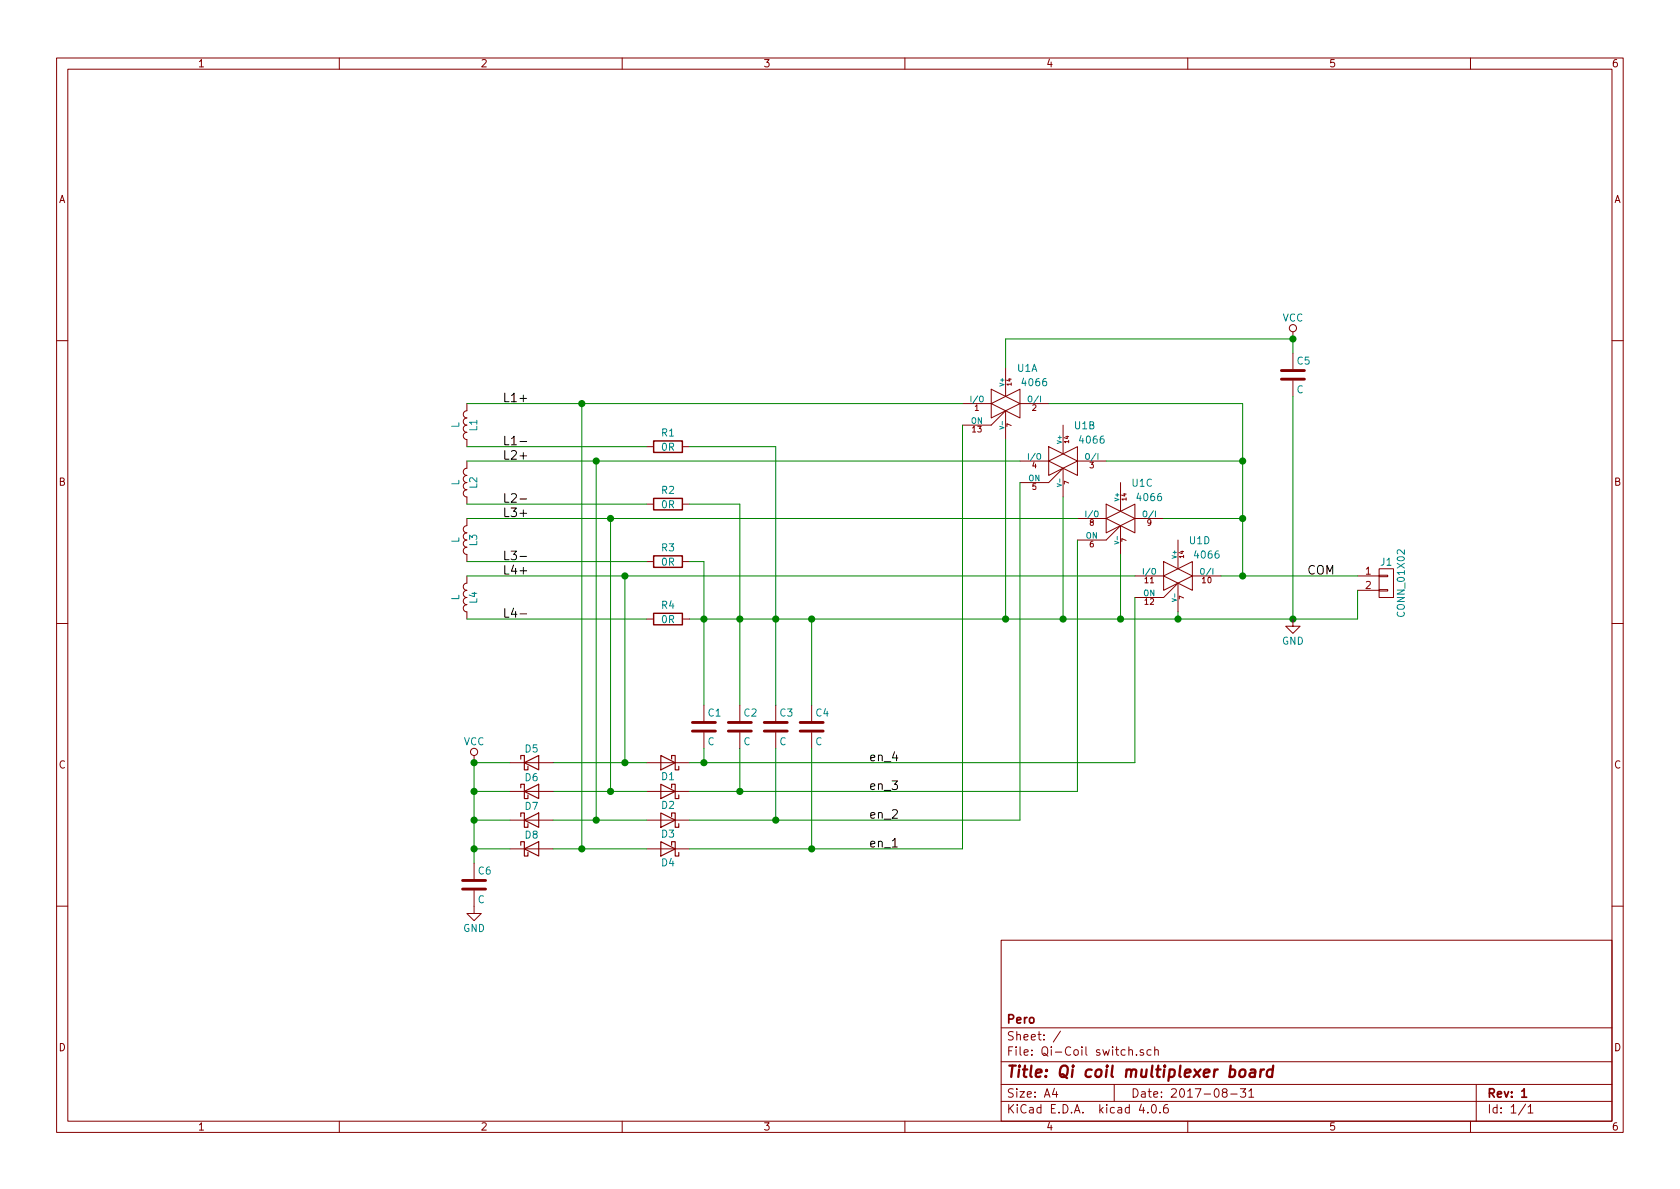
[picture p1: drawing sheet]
EESchema Schematic File Version 2
LIBS:power
LIBS:device
LIBS:transistors
LIBS:conn
LIBS:linear
LIBS:regul
LIBS:74xx
LIBS:cmos4000
LIBS:adc-dac
LIBS:memory
LIBS:xilinx
LIBS:microcontrollers
LIBS:dsp
LIBS:microchip
LIBS:analog_switches
LIBS:motorola
LIBS:texas
LIBS:intel
LIBS:audio
LIBS:interface
LIBS:digital-audio
LIBS:philips
LIBS:display
LIBS:cypress
LIBS:siliconi
LIBS:opto
LIBS:atmel
LIBS:contrib
LIBS:valves
LIBS:Qi-Coil switch-cache
EELAYER 25 0
EELAYER END
$Descr A4 11693 8268
encoding utf-8
Sheet 1 1
Title "Qi coil multiplexer board"
Date "2017-08-31"
Rev "1"
Comp "Pero"
Comment1 ""
Comment2 ""
Comment3 ""
Comment4 ""
$EndDescr
$Comp
L 4066 U1
U 1 1
P 7000 2800
F 0 "U1" H 7150 3050 50  0000 C CNN
F 1 "4066" H 7200 2950 50  0000 C CNN
F 2 "SMD_Packages:SSOP-14" H 7000 2800 60  0001 C CNN
F 3 "" H 7000 2800 60  0001 C CNN
	1    7000 2800
	1    0    0    -1  
$EndComp
$Comp
L 4066 U1
U 2 1
P 7400 3200
F 0 "U1" H 7550 3450 50  0000 C CNN
F 1 "4066" H 7600 3350 50  0000 C CNN
F 2 "SMD_Packages:SSOP-14" H 7400 3200 60  0001 C CNN
F 3 "" H 7400 3200 60  0001 C CNN
	2    7400 3200
	1    0    0    -1  
$EndComp
$Comp
L 4066 U1
U 4 1
P 8200 4000
F 0 "U1" H 8350 4250 50  0000 C CNN
F 1 "4066" H 8400 4150 50  0000 C CNN
F 2 "SMD_Packages:SSOP-14" H 8200 4000 60  0001 C CNN
F 3 "" H 8200 4000 60  0001 C CNN
	4    8200 4000
	1    0    0    -1  
$EndComp
$Comp
L D_Schottky D1
U 1 1
P 4650 5300
F 0 "D1" H 4650 5400 50  0000 C CNN
F 1 "D_Schottky" H 4650 5200 50  0001 C CNN
F 2 "Diodes_SMD:D_SMB_Handsoldering" H 4650 5300 50  0001 C CNN
F 3 "" H 4650 5300 50  0001 C CNN
	1    4650 5300
	-1   0    0    1   
$EndComp
$Comp
L C C1
U 1 1
P 4900 5050
F 0 "C1" H 4925 5150 50  0000 L CNN
F 1 "C" H 4925 4950 50  0000 L CNN
F 2 "Capacitors_SMD:C_0603_HandSoldering" H 4938 4900 50  0001 C CNN
F 3 "" H 4900 5050 50  0001 C CNN
	1    4900 5050
	1    0    0    -1  
$EndComp
$Comp
L C C3
U 1 1
P 5400 5050
F 0 "C3" H 5425 5150 50  0000 L CNN
F 1 "C" H 5425 4950 50  0000 L CNN
F 2 "Capacitors_SMD:C_0603_HandSoldering" H 5438 4900 50  0001 C CNN
F 3 "" H 5400 5050 50  0001 C CNN
	1    5400 5050
	1    0    0    -1  
$EndComp
$Comp
L C C4
U 1 1
P 5650 5050
F 0 "C4" H 5675 5150 50  0000 L CNN
F 1 "C" H 5675 4950 50  0000 L CNN
F 2 "Capacitors_SMD:C_0603_HandSoldering" H 5688 4900 50  0001 C CNN
F 3 "" H 5650 5050 50  0001 C CNN
	1    5650 5050
	1    0    0    -1  
$EndComp
$Comp
L L L1
U 1 1
P 3250 2950
F 0 "L1" V 3200 2950 50  0000 C CNN
F 1 "L" V 3325 2950 50  0000 C CNN
F 2 "Pin_Headers:Pin_Header_Straight_1x02_Pitch2.54mm" H 3250 2950 50  0001 C CNN
F 3 "" H 3250 2950 50  0001 C CNN
	1    3250 2950
	-1   0    0    1   
$EndComp
$Comp
L L L2
U 1 1
P 3250 3350
F 0 "L2" V 3200 3350 50  0000 C CNN
F 1 "L" V 3325 3350 50  0000 C CNN
F 2 "Pin_Headers:Pin_Header_Straight_1x02_Pitch2.54mm" H 3250 3350 50  0001 C CNN
F 3 "" H 3250 3350 50  0001 C CNN
	1    3250 3350
	-1   0    0    1   
$EndComp
$Comp
L L L3
U 1 1
P 3250 3750
F 0 "L3" V 3200 3750 50  0000 C CNN
F 1 "L" V 3325 3750 50  0000 C CNN
F 2 "Pin_Headers:Pin_Header_Straight_1x02_Pitch2.54mm" H 3250 3750 50  0001 C CNN
F 3 "" H 3250 3750 50  0001 C CNN
	1    3250 3750
	-1   0    0    1   
$EndComp
$Comp
L L L4
U 1 1
P 3250 4150
F 0 "L4" V 3200 4150 50  0000 C CNN
F 1 "L" V 3325 4150 50  0000 C CNN
F 2 "Pin_Headers:Pin_Header_Straight_1x02_Pitch2.54mm" H 3250 4150 50  0001 C CNN
F 3 "" H 3250 4150 50  0001 C CNN
	1    3250 4150
	-1   0    0    1   
$EndComp
$Comp
L D_Schottky D2
U 1 1
P 4650 5500
F 0 "D2" H 4650 5600 50  0000 C CNN
F 1 "D_Schottky" H 4650 5400 50  0001 C CNN
F 2 "Diodes_SMD:D_SMB_Handsoldering" H 4650 5500 50  0001 C CNN
F 3 "" H 4650 5500 50  0001 C CNN
	1    4650 5500
	-1   0    0    1   
$EndComp
$Comp
L D_Schottky D3
U 1 1
P 4650 5700
F 0 "D3" H 4650 5800 50  0000 C CNN
F 1 "D_Schottky" H 4650 5600 50  0001 C CNN
F 2 "Diodes_SMD:D_SMB_Handsoldering" H 4650 5700 50  0001 C CNN
F 3 "" H 4650 5700 50  0001 C CNN
	1    4650 5700
	-1   0    0    1   
$EndComp
$Comp
L D_Schottky D4
U 1 1
P 4650 5900
F 0 "D4" H 4650 6000 50  0000 C CNN
F 1 "D_Schottky" H 4650 5800 50  0001 C CNN
F 2 "Diodes_SMD:D_SMB_Handsoldering" H 4650 5900 50  0001 C CNN
F 3 "" H 4650 5900 50  0001 C CNN
	1    4650 5900
	-1   0    0    1   
$EndComp
$Comp
L R R4
U 1 1
P 4650 4300
F 0 "R4" V 4550 4300 50  0000 C CNN
F 1 "0R" V 4650 4300 50  0000 C CNN
F 2 "Resistors_SMD:R_0603_HandSoldering" V 4580 4300 50  0001 C CNN
F 3 "" H 4650 4300 50  0001 C CNN
	1    4650 4300
	0    1    1    0   
$EndComp
$Comp
L R R3
U 1 1
P 4650 3900
F 0 "R3" V 4550 3900 50  0000 C CNN
F 1 "0R" V 4650 3900 50  0000 C CNN
F 2 "Resistors_SMD:R_0603_HandSoldering" V 4580 3900 50  0001 C CNN
F 3 "" H 4650 3900 50  0001 C CNN
	1    4650 3900
	0    1    1    0   
$EndComp
$Comp
L R R2
U 1 1
P 4650 3500
F 0 "R2" V 4550 3500 50  0000 C CNN
F 1 "0R" V 4650 3500 50  0000 C CNN
F 2 "Resistors_SMD:R_0603_HandSoldering" V 4580 3500 50  0001 C CNN
F 3 "" H 4650 3500 50  0001 C CNN
	1    4650 3500
	0    1    1    0   
$EndComp
$Comp
L R R1
U 1 1
P 4650 3100
F 0 "R1" V 4550 3100 50  0000 C CNN
F 1 "0R" V 4650 3100 50  0000 C CNN
F 2 "Resistors_SMD:R_0603_HandSoldering" V 4580 3100 50  0001 C CNN
F 3 "" H 4650 3100 50  0001 C CNN
	1    4650 3100
	0    1    1    0   
$EndComp
$Comp
L CONN_01X02 J1
U 1 1
P 9650 4050
F 0 "J1" H 9650 4200 50  0000 C CNN
F 1 "CONN_01X02" V 9750 4050 50  0000 C CNN
F 2 "Pin_Headers:Pin_Header_Straight_1x02_Pitch2.54mm" H 9650 4050 50  0001 C CNN
F 3 "" H 9650 4050 50  0001 C CNN
	1    9650 4050
	1    0    0    -1  
$EndComp
$Comp
L 4066 U1
U 3 1
P 7800 3600
F 0 "U1" H 7950 3850 50  0000 C CNN
F 1 "4066" H 8000 3750 50  0000 C CNN
F 2 "SMD_Packages:SSOP-14" H 7800 3600 60  0001 C CNN
F 3 "" H 7800 3600 60  0001 C CNN
	3    7800 3600
	1    0    0    -1  
$EndComp
$Comp
L C C5
U 1 1
P 9000 2600
F 0 "C5" H 9025 2700 50  0000 L CNN
F 1 "C" H 9025 2500 50  0000 L CNN
F 2 "Capacitors_SMD:C_0805_HandSoldering" H 9038 2450 50  0001 C CNN
F 3 "" H 9000 2600 50  0001 C CNN
	1    9000 2600
	1    0    0    -1  
$EndComp
Wire Wire Line
	3250 2800 6700 2800
Wire Wire Line
	3250 3100 4500 3100
Wire Wire Line
	3250 3200 7100 3200
Wire Wire Line
	3250 3500 4500 3500
Wire Wire Line
	3250 3600 7500 3600
Wire Wire Line
	3250 3900 4500 3900
Wire Wire Line
	3250 4000 7900 4000
Connection ~ 4900 4300
Connection ~ 5400 4300
Wire Wire Line
	4250 3600 4250 5500
Wire Wire Line
	3850 5500 4500 5500
Wire Wire Line
	3850 5700 4500 5700
Wire Wire Line
	4150 5700 4150 3200
Connection ~ 4150 3200
Wire Wire Line
	3850 5900 4500 5900
Wire Wire Line
	4050 5900 4050 2800
Connection ~ 4050 2800
Connection ~ 4350 4000
Connection ~ 4250 3600
Wire Wire Line
	4800 5300 7900 5300
Wire Wire Line
	4900 5300 4900 5200
Wire Wire Line
	5150 5500 5150 5200
Wire Wire Line
	4800 5700 7100 5700
Wire Wire Line
	5400 5700 5400 5200
Wire Wire Line
	4800 5900 6700 5900
Wire Wire Line
	5650 5900 5650 5200
Wire Wire Line
	3850 5300 4500 5300
Wire Wire Line
	4350 4000 4350 5300
Wire Wire Line
	3250 4300 4500 4300
Wire Wire Line
	4800 4300 9450 4300
Connection ~ 4900 5300
Connection ~ 5150 5500
Connection ~ 5400 5700
Connection ~ 5650 5900
Wire Wire Line
	4800 5500 7500 5500
Wire Wire Line
	8200 4300 8200 4250
Connection ~ 5650 4300
Wire Wire Line
	7800 3850 7800 4300
Connection ~ 7800 4300
Wire Wire Line
	7400 3450 7400 4300
Connection ~ 7400 4300
Wire Wire Line
	7000 3050 7000 4300
Connection ~ 7000 4300
Wire Wire Line
	7300 2800 8650 2800
Wire Wire Line
	8650 2800 8650 4000
Wire Wire Line
	8500 4000 9450 4000
Wire Wire Line
	8100 3600 8650 3600
Connection ~ 8650 3600
Wire Wire Line
	7700 3200 8650 3200
Connection ~ 8650 3200
Connection ~ 8650 4000
Connection ~ 8200 4300
Wire Wire Line
	4800 3900 4900 3900
Wire Wire Line
	4900 3900 4900 4900
Wire Wire Line
	4800 3500 5150 3500
Wire Wire Line
	4800 3100 5400 3100
Wire Wire Line
	5400 3100 5400 4900
Wire Wire Line
	9450 4300 9450 4100
Wire Wire Line
	7100 5700 7100 3350
Wire Wire Line
	7500 5500 7500 3750
Wire Wire Line
	6700 5900 6700 2950
Wire Wire Line
	7900 5300 7900 4150
Wire Wire Line
	7000 2550 7000 2350
Wire Wire Line
	7000 2350 9000 2350
Wire Wire Line
	9000 2350 9000 2450
Wire Wire Line
	9000 2750 9000 4300
Connection ~ 9000 4300
$Comp
L GND #PWR01
U 1 1
P 9000 4300
F 0 "#PWR01" H 9000 4050 50  0001 C CNN
F 1 "GND" H 9000 4150 50  0000 C CNN
F 2 "" H 9000 4300 50  0001 C CNN
F 3 "" H 9000 4300 50  0001 C CNN
	1    9000 4300
	1    0    0    -1  
$EndComp
$Comp
L VCC #PWR02
U 1 1
P 9000 2350
F 0 "#PWR02" H 9000 2200 50  0001 C CNN
F 1 "VCC" H 9000 2500 50  0000 C CNN
F 2 "" H 9000 2350 50  0001 C CNN
F 3 "" H 9000 2350 50  0001 C CNN
	1    9000 2350
	1    0    0    -1  
$EndComp
Connection ~ 9000 2350
$Comp
L D_Schottky D5
U 1 1
P 3700 5300
F 0 "D5" H 3700 5400 50  0000 C CNN
F 1 "D_Schottky" H 3700 5200 50  0001 C CNN
F 2 "Diodes_SMD:D_SMB_Handsoldering" H 3700 5300 50  0001 C CNN
F 3 "" H 3700 5300 50  0001 C CNN
	1    3700 5300
	1    0    0    -1  
$EndComp
$Comp
L D_Schottky D6
U 1 1
P 3700 5500
F 0 "D6" H 3700 5600 50  0000 C CNN
F 1 "D_Schottky" H 3700 5400 50  0001 C CNN
F 2 "Diodes_SMD:D_SMB_Handsoldering" H 3700 5500 50  0001 C CNN
F 3 "" H 3700 5500 50  0001 C CNN
	1    3700 5500
	1    0    0    -1  
$EndComp
$Comp
L D_Schottky D7
U 1 1
P 3700 5700
F 0 "D7" H 3700 5800 50  0000 C CNN
F 1 "D_Schottky" H 3700 5600 50  0001 C CNN
F 2 "Diodes_SMD:D_SMB_Handsoldering" H 3700 5700 50  0001 C CNN
F 3 "" H 3700 5700 50  0001 C CNN
	1    3700 5700
	1    0    0    -1  
$EndComp
$Comp
L D_Schottky D8
U 1 1
P 3700 5900
F 0 "D8" H 3700 6000 50  0000 C CNN
F 1 "D_Schottky" H 3700 5800 50  0001 C CNN
F 2 "Diodes_SMD:D_SMB_Handsoldering" H 3700 5900 50  0001 C CNN
F 3 "" H 3700 5900 50  0001 C CNN
	1    3700 5900
	1    0    0    -1  
$EndComp
Connection ~ 4050 5900
Connection ~ 4150 5700
Connection ~ 4250 5500
Connection ~ 4350 5300
Wire Wire Line
	3550 5300 3300 5300
Wire Wire Line
	3300 5300 3300 6000
Wire Wire Line
	3300 5900 3550 5900
Wire Wire Line
	3550 5700 3300 5700
Connection ~ 3300 5700
Wire Wire Line
	3550 5500 3300 5500
Connection ~ 3300 5500
$Comp
L C C6
U 1 1
P 3300 6150
F 0 "C6" H 3325 6250 50  0000 L CNN
F 1 "C" H 3325 6050 50  0000 L CNN
F 2 "Capacitors_SMD:C_0603_HandSoldering" H 3338 6000 50  0001 C CNN
F 3 "" H 3300 6150 50  0001 C CNN
	1    3300 6150
	1    0    0    -1  
$EndComp
$Comp
L GND #PWR03
U 1 1
P 3300 6300
F 0 "#PWR03" H 3300 6050 50  0001 C CNN
F 1 "GND" H 3300 6150 50  0000 C CNN
F 2 "" H 3300 6300 50  0001 C CNN
F 3 "" H 3300 6300 50  0001 C CNN
	1    3300 6300
	1    0    0    -1  
$EndComp
Connection ~ 3300 5900
$Comp
L VCC #PWR04
U 1 1
P 3300 5300
F 0 "#PWR04" H 3300 5150 50  0001 C CNN
F 1 "VCC" H 3300 5450 50  0000 C CNN
F 2 "" H 3300 5300 50  0001 C CNN
F 3 "" H 3300 5300 50  0001 C CNN
	1    3300 5300
	1    0    0    -1  
$EndComp
Connection ~ 3300 5300
Text Label 3500 2800 0    60   ~ 0
L1+
Text Label 3500 3200 0    60   ~ 0
L2+
Text Label 3500 3600 0    60   ~ 0
L3+
Text Label 3500 4000 0    60   ~ 0
L4+
Text Label 3500 3100 0    60   ~ 0
L1-
Text Label 3500 3500 0    60   ~ 0
L2-
Text Label 3500 3900 0    60   ~ 0
L3-
Text Label 3500 4300 0    60   ~ 0
L4-
Text Label 9100 4000 0    60   ~ 0
COM
Connection ~ 5150 4300
Wire Wire Line
	5650 4900 5650 4300
Wire Wire Line
	5150 3500 5150 4900
$Comp
L C C2
U 1 1
P 5150 5050
F 0 "C2" H 5175 5150 50  0000 L CNN
F 1 "C" H 5175 4950 50  0000 L CNN
F 2 "Capacitors_SMD:C_0603_HandSoldering" H 5188 4900 50  0001 C CNN
F 3 "" H 5150 5050 50  0001 C CNN
	1    5150 5050
	1    0    0    -1  
$EndComp
Text Label 6050 5900 0    60   ~ 0
en_1
Text Label 6050 5700 0    60   ~ 0
en_2
Text Label 6050 5500 0    60   ~ 0
en_3
Text Label 6050 5300 0    60   ~ 0
en_4
$EndSCHEMATC
